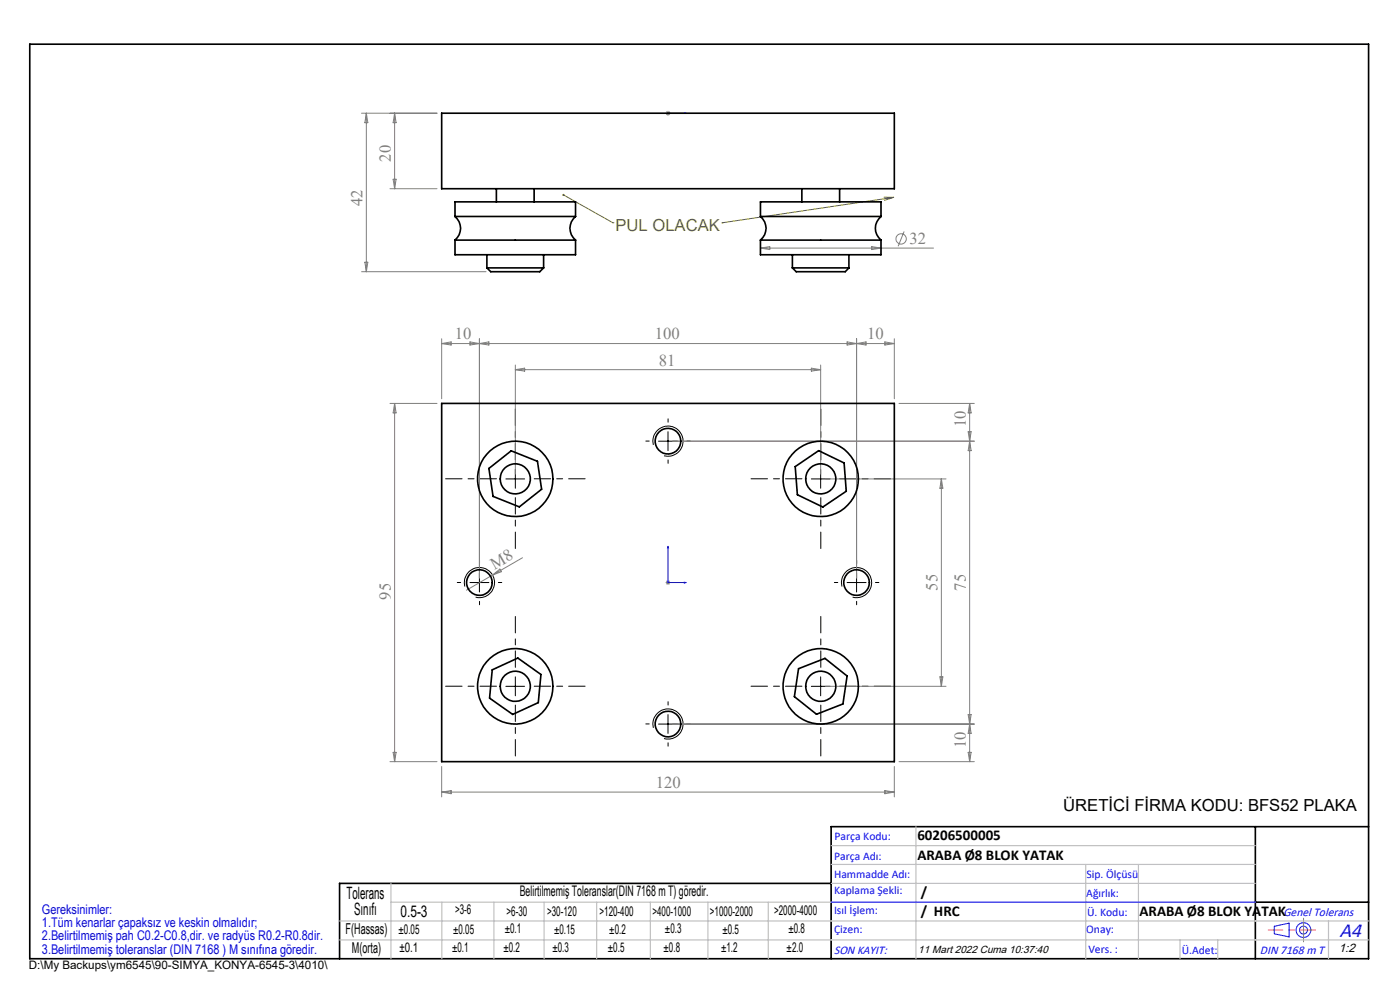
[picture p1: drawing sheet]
<svg xmlns="http://www.w3.org/2000/svg" width="297mm" height="210mm" viewBox="0 0 297 210" stroke-linecap="round" stroke-linejoin="round" font-family="sans-serif">
<g fill="none" stroke="#808080" stroke-width=".21">
<path d="M76.7 24h16M77.7 24l.3 2h-.6zM77.7 24v33.6M83.4 38h.6l-.3 2zM83.7 24v16M83.7 24l.3 2h-.6zM141.2 24h1M141.4 23.7l.7 .7M141.7 23.5v1M142.1 23.7l-.7 .7M76.7 57.6h26.4M77.4 55.6h.6l-.3 2z"/>
<path d="M82.7 40h10M161.3 52.6h36.7M161.3 52.6l2-.3v.6zM184.9 52.3l2 .3-2 .3zM191.8 49.1l-1.3 3.1M93.7 71.9v12.7M93.7 72.9h96M93.7 72.9l2-.4v.7zM99.7 72.5l2 .4-2 .3zM101.7 71.9v50.7M101.7 72.9l2-.4v.7zM109.3 77.4v23.2"/>
<path d="M109.3 78.4h64.8M109.3 78.4l2-.3v.6zM172.1 78.1l2 .3-2 .3zM174.1 77.4v23.2M179.7 72.5l2 .4-2 .3zM181.7 71.9v50.7M181.7 72.9l2-.4v.7zM187.7 72.5l2 .4-2 .3zM189.7 71.9v12.7M82.7 85.6h10M83.7 85.6l.3 2h-.6zM83.7 85.6v76"/>
<path d="M142.7 93.6h64M190.7 85.6h16M205.4 91.6l.6 4h-.6l.6-4zM205.7 85.6v76M205.7 85.6l.3 2h-.6zM110.8 118.3l-11.8 6.9M175.1 101.6h25.6M199.7 101.6v44M199.7 101.6l.3 2h-.6zM104.5 122l1.5-1.3 .4 .6zM141.2 123.6h1M141.4 123.2l.7 .7"/>
<path d="M141.7 123.1v1M142.1 123.2l-.7 .7M83.4 159.6h.6l-.3 2zM142.7 153.6h64M175.1 145.6h25.6M199.4 143.6h.6l-.3 2zM205.4 151.6h.6l-.3 2zM205.4 159.6h.6l-.3 2zM205.7 153.6l.3 2h-.6zM82.7 161.6h10M93.7 162.6v6.4M93.7 168l2-.3v.7z"/>
<path d="M93.7 168h96M187.7 167.7l2 .3-2 .4zM189.7 162.6v6.4M190.7 161.6h16"/>
<circle cx="191.2" cy="50.7" r="1.09"/>
</g>
<g fill="none" stroke="#000" stroke-width=".21">
<path d="M109.3 99.6v4M138.6 94.4a3.2 3.2 0 0 1 2.9-4 3.2 3.2 0 0 1 3.4 3.5 3.2 3.2 0 0 1-4 2.8M139.7 93.6h4M141.7 91.6v4M174.1 99.6v4M107.3 101.6h4M172.1 101.6h4M98.6 124.4a3.2 3.2 0 0 1 2.8-4 3.2 3.2 0 0 1 3.5 3.4 3.2 3.2 0 0 1-4 2.9M99.7 123.6h4M101.7 121.6v4M178.6 124.4a3.2 3.2 0 0 1 2.8-4 3.2 3.2 0 0 1 3.5 3.5 3.2 3.2 0 0 1-4 2.8M179.7 123.6h4"/>
<path d="M181.7 121.6v4M107.3 145.6h4M109.3 143.6v4M138.6 154.4a3.2 3.2 0 0 1 2.8-4 3.2 3.2 0 0 1 3.5 3.5 3.2 3.2 0 0 1-4 2.8M139.7 153.6h4M141.7 151.6v4M172.1 145.6h4M174.1 143.6v4"/>
</g>
<g fill="none" stroke="#00f" stroke-width=".21">
<path d="M141.6 24h.2zM141.7 24h.1M141.7 24h3.9M145.6 24h-.4h.4M141.7 115.9l.1 .4h-.2zM141.7 115.9v7.7h3.9M145.2 123.5l.4 .1-.4 .1zM176.3 191.4h90M270.3 196.5l3.2-.7v2.9l-3.2-.6z"/>
<circle cx="276.5" cy="197.3" r="1.57"/>
<circle cx="276.5" cy="197.3" r=".83"/>
</g>
<g fill="none" stroke="#000" stroke-width=".21" stroke-dasharray="15.2 1.3 1.3 1.3" stroke-dashoffset="11.7">
<path d="M109.3 97.6v-10.8M174.1 97.6v-10.8M105.3 101.6h-10.8M109.3 105.6v10.8M113.3 101.6h10.8M170.1 101.6h-10.8M174.1 105.6v10.8M178.1 101.6h10.8M105.3 145.6h-10.8M109.3 141.6v-10.8M109.3 149.6v10.8M113.3 145.6h10.8"/>
<path d="M170.1 145.6h-10.8M174.1 141.6v-10.8M174.1 149.6v10.8M178.1 145.6h10.8"/>
</g>
<g fill="none" stroke="#000" stroke-width=".21" stroke-dasharray="15.2 1.3 1.3 1.3">
<path d="M137.7 93.6h-.7M141.7 89.6v-.8M141.7 97.6v.7M145.7 93.6h.7M101.7 119.6v-.8M181.7 119.6v-.8M97.7 123.6h-.7M101.7 127.6v.7M105.7 123.6h.7M177.7 123.6h-.7M181.7 127.6v.7M185.7 123.6h.7"/>
<path d="M137.7 153.6h-.7M141.7 149.6v-.8M141.7 157.6v.7M145.7 153.6h.7"/>
</g>
<path d="M119.5 41.3l10.5 6M130 47.3h.1M153.2 47.3h.1M187.5 41.8l2.1 .1M189.6 41.9l-36.4 5.4M189.6 41.9l-2 .6" fill="none" stroke="#808000" stroke-width=".21"/>
<path d="M6.3 9.4h284v194h-284zM266.3 175.4v28M290.3 175.4h-114v28M176.3 187.4h-104.3v16M266.3 191.4h24" fill="none" stroke="#000" stroke-width=".35"/>
<path d="M279 197.3h-9.9" fill="none" stroke="#f00" stroke-width=".21" stroke-dasharray="15.2 1.3 1.3 1.3" stroke-dashoffset="12.2"/>
<path d="M276.5 197.3v2.5M276.5 197.3v-2.5" fill="none" stroke="#808080" stroke-width=".21" stroke-dasharray="15.2 1.3 1.3 1.3"/>
<g fill="none" stroke="#c0c0c0" stroke-width=".25">
<path d="M176.3 179.4h90M194.3 175.4v28M72 199.4h218.3M72 195.4h218.3M82.9 187.4v16M82.9 191.4h183.4M93.7 191.4v12M104.8 191.4v12M115.4 191.4v12M126.6 191.4v12M138 191.4v12M150.2 191.4v12"/>
<path d="M163 191.4v12M176.3 183.4h90M176.3 187.4h90M230.3 183.4v20M241.5 183.4v20M250.3 199.4v4M258.3 199.4v4M281.8 195.4v8"/>
</g>
<path d="M119.3 41.2a.22 .22 0 0 1 .4 .1 .22 .22 0 0 1-.2 .3 .22 .22 0 0 1-.2-.3h.2z" fill="#808000"/>
<g fill="#00f">
<path d="M145.2 123.5l.4 .1-.4 .1zM141.7 115.9l.1 .4h-.2z"/>
<path d="M145.2 24h.4zM141.6 24h.2z"/>
</g>
<g fill="none" stroke="#000" stroke-width=".35">
<path d="M93.7 24h96v16h-96zM96.5 45.9a3.2 3.2 0 0 1 0 5M96.5 50.9v3.1h25.6v-3.1M96.5 50.9h25.6M96.5 45.9h25.6M96.5 45.9v-3.1h25.6v3.1M103.3 56.8l.8 .8h10.4l.8-.8M103.3 56.8h12M103.3 54v2.8M105.3 40v2.8M113.3 40v2.8M115.3 54v2.8"/>
<path d="M122.1 45.9a3.2 3.2 0 0 0 0 5M161.3 45.9a3.2 3.2 0 0 1 0 5M161.3 50.9h25.6M161.3 50.9v3.1h25.6v-3.1M161.3 45.9h25.6M161.3 45.9v-3.1h25.6v3.1M168.1 56.8l.8 .8h10.4l.8-.8M168.1 56.8h12M168.1 54v2.8M170.1 40v2.8M178.1 40v2.8M180.1 54v2.8"/>
<path d="M186.9 45.9a3.2 3.2 0 0 0 0 5M93.7 85.6h96v76h-96zM103.7 99.4l4.7-3.8 5.6 2.3 .9 5.9-4.7 3.7-5.6-2.2zM168.7 99l5-3.4 5.4 2.6 .4 6-4.9 3.4-5.4-2.7zM104.4 142.1l5.5-2.5 4.9 3.5-.6 5.9-5.4 2.5-4.9-3.4zM169.4 141.8l5.6-2.1 4.7 3.7-.9 5.9-5.6 2.2-4.7-3.7z"/>
<circle cx="141.7" cy="93.6" r="2.72"/>
<circle cx="109.3" cy="101.6" r="8"/>
<circle cx="109.3" cy="101.6" r="3.2"/>
<circle cx="174.1" cy="101.6" r="8"/>
<circle cx="174.1" cy="101.6" r="3.2"/>
<circle cx="101.7" cy="123.6" r="2.71"/>
<circle cx="181.7" cy="123.6" r="2.71"/>
<circle cx="109.3" cy="145.6" r="8"/>
<circle cx="109.3" cy="145.6" r="3.2"/>
<circle cx="141.7" cy="153.6" r="2.71"/>
<circle cx="174.1" cy="145.6" r="8"/>
<circle cx="174.1" cy="145.6" r="3.2"/>
</g>
<text font-size="4.4" fill="#00f" x="284.2" y="198.7">A4</text>
<g font-size="3.6">
<text x="73.5" y="190.7">Tolerans</text>
<text x="75.1" y="194.1">Sınıfı</text>
</g>
<g font-size="3.5" fill="#808080">
<text x="82.9" y="34.3" transform="rotate(-90 82.9 34.3)">20</text>
<text x="76.9" y="43.7" transform="rotate(-90 76.9 43.7)">42</text>
<text x="193" y="51.8">32</text>
<text x="96.5" y="72">10</text>
<text x="138.9" y="72">100</text>
<text x="139.8" y="77.6">81</text>
<text x="184" y="72">10</text>
<text x="204.9" y="90.6" transform="rotate(-90 204.9 90.6)">10</text>
<text x="104.9" y="120.8" transform="rotate(-30 104.9 120.8)">M8</text>
<text x="198.9" y="125.3" transform="rotate(-90 198.9 125.3)">55</text>
<text x="204.9" y="125.3" transform="rotate(-90 204.9 125.3)">75</text>
<text x="82.9" y="127.2" transform="rotate(-90 82.9 127.2)">95</text>
<text x="204.9" y="158.8" transform="rotate(-90 204.9 158.8)">10</text>
<text x="139.1" y="167.2">120</text>
</g>
<text font-size="3.5" fill="#808000" x="130.6" y="49.1">PUL OLACAK</text>
<text font-size="3.5" x="225.6" y="171.9">ÜRETİCİ FİRMA KODU: BFS52 PLAKA</text>
<text font-size="3.4" x="85" y="194.4">0.5-3</text>
<g font-size="3.2">
<text x="194.6" y="178.2">60206500005</text>
<text x="194.6" y="182.4">ARABA Ø8 BLOK YATAK</text>
<text x="195.3" y="190.2">/</text>
<text x="195.3" y="194.3">/ HRC</text>
<text x="241.7" y="194.3">ARABA Ø8 BLOK YATAK</text>
<text x="73.3" y="198.1">F(Hassas)</text>
<text x="74.7" y="202.2">M(orta)</text>
</g>
<text font-size="3.1" x="110.3" y="190.1">Belirtilmemiş Toleranslar(DIN 7168 m T) göredir.</text>
<g font-size="2.8" fill="#0000e8">
<text x="8.9" y="193.8">Gereksinimler:</text>
<text x="8.9" y="196.6">1.Tüm kenarlar çapaksız ve keskin olmalıdır;</text>
<text x="8.9" y="199.5">2.Belirtilmemiş pah C0.2-C0.8,dir. ve radyüs R0.2-R0.8dir.</text>
<text x="8.9" y="202.3">3.Belirtilmemiş toleranslar (DIN 7168 ) M sınıfına göredir.</text>
</g>
<g font-size="2.8">
<text x="96.5" y="193.9">&gt;3-6</text>
<text x="107.1" y="198">±0.1</text>
<text x="107.5" y="194.2">&gt;6-30</text>
<text x="116.1" y="194.2">&gt;30-120</text>
<text x="127.2" y="194.2">&gt;120-400</text>
<text x="138.4" y="194.2">&gt;400-1000</text>
<text x="150.6" y="194.2">&gt;1000-2000</text>
<text x="164.2" y="194.2">&gt;2000-4000</text>
<text x="167.2" y="198">±0.8</text>
<text x="84.6" y="198.2">±0.05</text>
<text x="84.7" y="201.9">±0.1</text>
<text x="95.9" y="201.9">±0.1</text>
<text x="96.1" y="198.1">±0.05</text>
<text x="106.8" y="201.9">±0.2</text>
<text x="117.2" y="202">±0.3</text>
<text x="117.5" y="198.1">±0.15</text>
<text x="129" y="201.9">±0.5</text>
<text x="129.3" y="198">±0.2</text>
<text x="140.8" y="201.9">±0.8</text>
<text x="141.1" y="198">±0.3</text>
<text x="153" y="201.9">±1.2</text>
<text x="153.3" y="198">±0.5</text>
<text x="166.9" y="201.8">±2.0</text>
</g>
<g font-size="2.6" fill="#00f">
<text x="272.3" y="194.3">Genel Tolerans</text>
<text x="176.9" y="202.3">SON KAYIT:</text>
<text x="267.3" y="202.4">DIN 7168 m T</text>
</g>
<text font-size="2.6" x="284" y="202">1:2</text>
<g font-size="2.5" fill="#00f">
<text x="177" y="178.2">Parça Kodu:</text>
<text x="177" y="182.4">Parça Adı:</text>
<text x="176.9" y="186.2">Hammadde Adı:</text>
<text x="177" y="189.7">Kaplama Şekli:</text>
<text x="230.5" y="190.2">Ağırlık:</text>
<text x="230.5" y="186.2">Sip. Ölçüsü</text>
<text x="176.9" y="193.9">Isıl İşlem:</text>
<text x="177" y="197.8">Çizen:</text>
<text x="230.4" y="197.8">Onay:</text>
<text x="230.6" y="194.3">Ü. Kodu:</text>
<text x="230.9" y="202.1">Vers. :</text>
<text x="250.7" y="202.4">Ü.Adet:</text>
</g>
<text font-size="2.5" x="6.1" y="205.5">D:\My Backups\ym6545\90-SIMYA_KONYA-6545-3\4010\</text>
<text font-size="2.2" x="194.8" y="202.1">11 Mart 2022 Cuma 10:37:40</text>
</svg>
